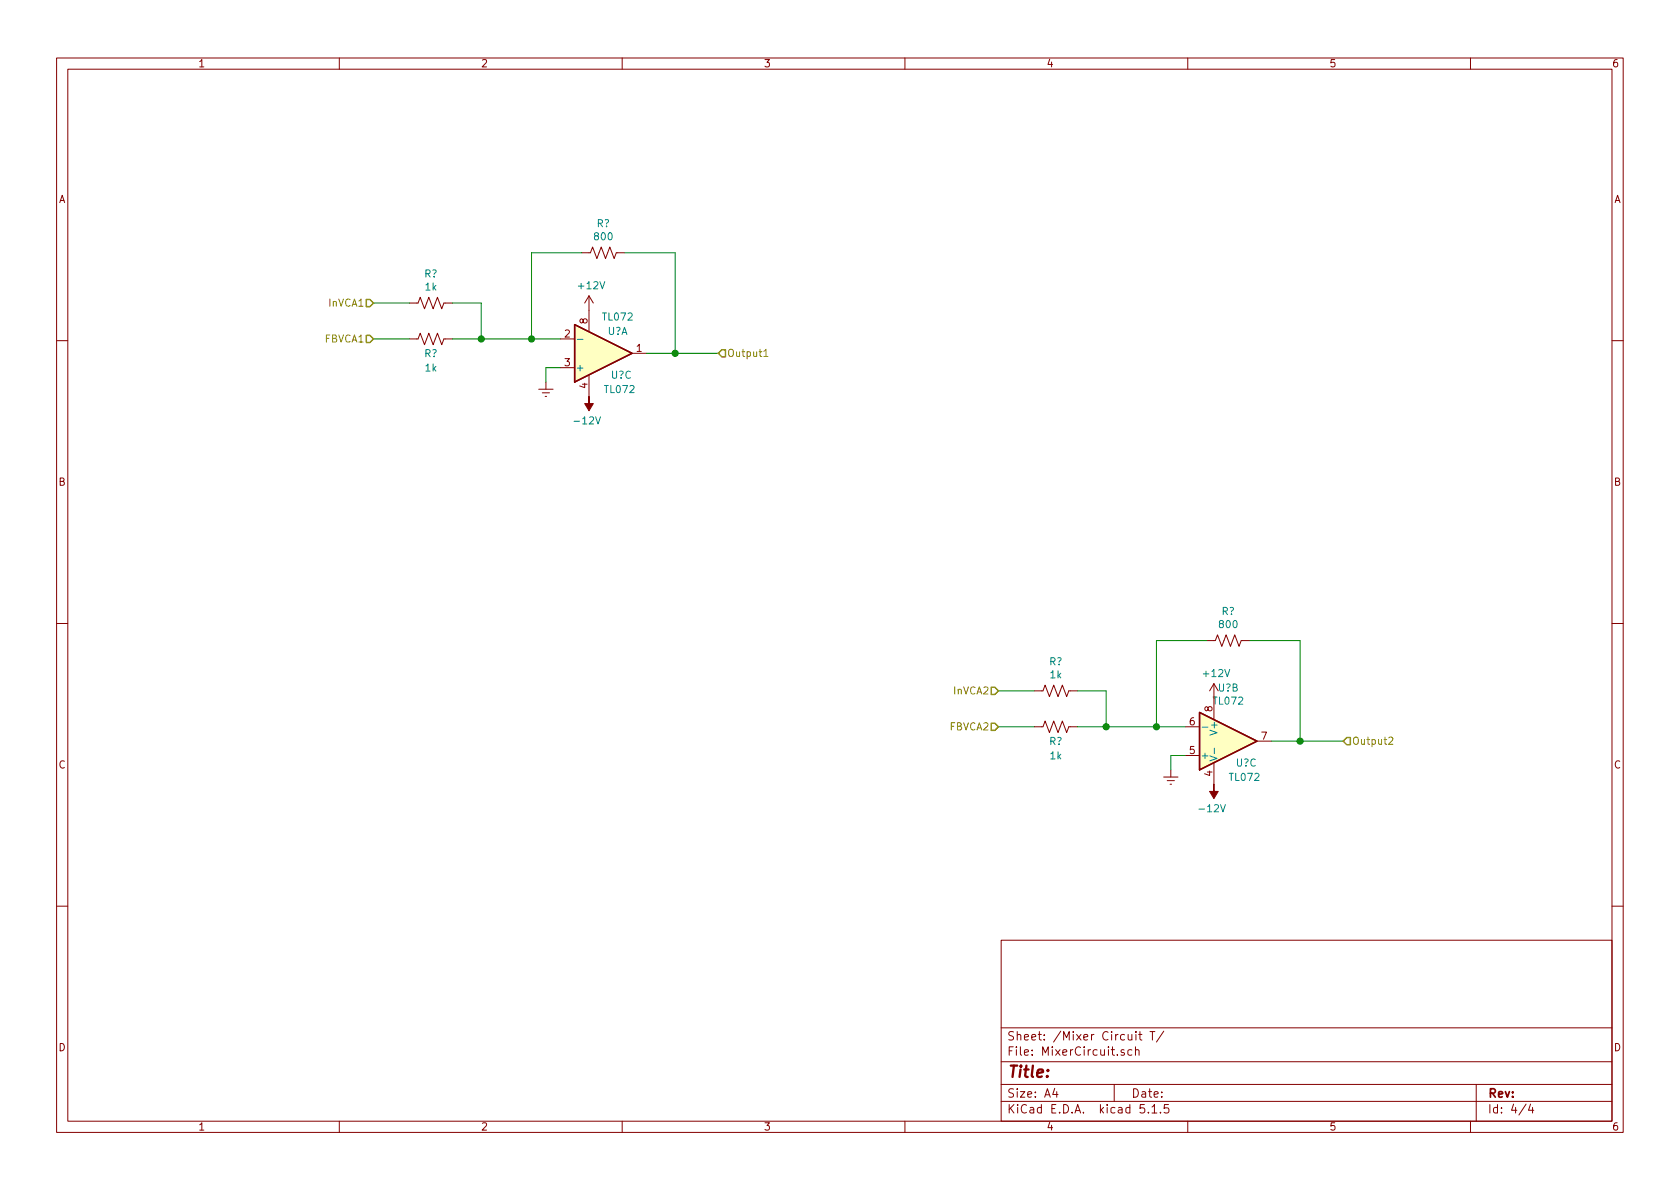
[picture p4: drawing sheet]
EESchema Schematic File Version 4
EELAYER 30 0
EELAYER END
$Descr A4 11693 8268
encoding utf-8
Sheet 4 4
Title ""
Date ""
Rev ""
Comp ""
Comment1 ""
Comment2 ""
Comment3 ""
Comment4 ""
$EndDescr
Text HLabel 2600 2100 0    50   Input ~ 0
InVCA1
Text HLabel 2600 2350 0    50   Input ~ 0
FBVCA1
Text HLabel 5000 2450 2    50   Input ~ 0
Output1
$Comp
L power:+12V #PWR0202
U 1 1
P 4100 2150
AR Path="/5E3F1FBB/5E3F8D2B" Ref="#PWR0202"  Part="1" 
AR Path="/5E26B18F/5E3F8D2B" Ref="#PWR?"  Part="1" 
F 0 "#PWR?" H 4100 2000 50  0001 C CNN
F 1 "+12V" H 4115 2323 50  0000 C CNN
F 2 "" H 4100 2150 50  0001 C CNN
F 3 "" H 4100 2150 50  0001 C CNN
	1    4100 2150
	1    0    0    -1  
$EndComp
$Comp
L power:-12V #PWR0203
U 1 1
P 4100 2750
AR Path="/5E3F1FBB/5E3F9114" Ref="#PWR0203"  Part="1" 
AR Path="/5E26B18F/5E3F9114" Ref="#PWR?"  Part="1" 
F 0 "#PWR?" H 4100 2850 50  0001 C CNN
F 1 "-12V" H 4115 2923 50  0000 C CNN
F 2 "" H 4100 2750 50  0001 C CNN
F 3 "" H 4100 2750 50  0001 C CNN
	1    4100 2750
	-1   0    0    1   
$EndComp
$Comp
L Device:R_US R203
U 1 1
P 4200 1750
AR Path="/5E3F1FBB/5E3F9703" Ref="R203"  Part="1" 
AR Path="/5E26B18F/5E3F9703" Ref="R?"  Part="1" 
F 0 "R?" V 3995 1750 50  0000 C CNN
F 1 "800" V 4086 1750 50  0000 C CNN
F 2 "" V 4240 1740 50  0001 C CNN
F 3 "~" H 4200 1750 50  0001 C CNN
	1    4200 1750
	0    1    1    0   
$EndComp
$Comp
L Device:R_US R202
U 1 1
P 3000 2350
AR Path="/5E3F1FBB/5E3FCDD0" Ref="R202"  Part="1" 
AR Path="/5E26B18F/5E3FCDD0" Ref="R?"  Part="1" 
F 0 "R?" V 3100 2350 50  0000 C CNN
F 1 "1k" V 3200 2350 50  0000 C CNN
F 2 "" V 3040 2340 50  0001 C CNN
F 3 "~" H 3000 2350 50  0001 C CNN
	1    3000 2350
	0    1    1    0   
$EndComp
$Comp
L Device:R_US R201
U 1 1
P 3000 2100
AR Path="/5E3F1FBB/5E3FD843" Ref="R201"  Part="1" 
AR Path="/5E26B18F/5E3FD843" Ref="R?"  Part="1" 
F 0 "R?" V 2795 2100 50  0000 C CNN
F 1 "1k" V 2886 2100 50  0000 C CNN
F 2 "" V 3040 2090 50  0001 C CNN
F 3 "~" H 3000 2100 50  0001 C CNN
	1    3000 2100
	0    1    1    0   
$EndComp
Wire Wire Line
	3150 2100 3350 2100
$Comp
L power:Earth #PWR0201
U 1 1
P 3800 2650
AR Path="/5E3F1FBB/5E400D21" Ref="#PWR0201"  Part="1" 
AR Path="/5E26B18F/5E400D21" Ref="#PWR?"  Part="1" 
F 0 "#PWR?" H 3800 2400 50  0001 C CNN
F 1 "Earth" H 3800 2500 50  0001 C CNN
F 2 "" H 3800 2650 50  0001 C CNN
F 3 "~" H 3800 2650 50  0001 C CNN
	1    3800 2650
	1    0    0    -1  
$EndComp
Wire Wire Line
	3800 2650 3800 2550
$Comp
L Amplifier_Operational:TL072 U201
U 1 1
P 4200 2450
AR Path="/5E3F1FBB/5E3F2EDF" Ref="U201"  Part="1" 
AR Path="/5E26B18F/5E3F2EDF" Ref="U?"  Part="1" 
F 0 "U?" H 4300 2300 50  0000 C CNN
F 1 "TL072" H 4300 2200 50  0000 C CNN
F 2 "" H 4200 2450 50  0001 C CNN
F 3 "http://www.ti.com/lit/ds/symlink/tl071.pdf" H 4200 2450 50  0001 C CNN
	1    4200 2450
	1    0    0    1   
$EndComp
$Comp
L Amplifier_Operational:TL072 U201
U 3 1
P 4200 2450
AR Path="/5E3F1FBB/5E3F3656" Ref="U201"  Part="3" 
AR Path="/5E26B18F/5E3F3656" Ref="U?"  Part="3" 
F 0 "U?" H 4250 2300 50  0000 L CNN
F 1 "TL072" H 4200 2200 50  0000 L CNN
F 2 "" H 4200 2450 50  0001 C CNN
F 3 "http://www.ti.com/lit/ds/symlink/tl071.pdf" H 4200 2450 50  0001 C CNN
	3    4200 2450
	1    0    0    -1  
$EndComp
Wire Wire Line
	3900 2350 3700 2350
Wire Wire Line
	3800 2550 3900 2550
Wire Wire Line
	4500 2450 4700 2450
Wire Wire Line
	3700 1750 4050 1750
Wire Wire Line
	4350 1750 4700 1750
Wire Wire Line
	4700 1750 4700 2450
Wire Wire Line
	2600 2100 2850 2100
Wire Wire Line
	2850 2350 2600 2350
Wire Wire Line
	5000 2450 4700 2450
Connection ~ 4700 2450
$Comp
L power:+12V #PWR0205
U 1 1
P 8450 4850
AR Path="/5E3F1FBB/5E41E785" Ref="#PWR0205"  Part="1" 
AR Path="/5E26B18F/5E41E785" Ref="#PWR?"  Part="1" 
F 0 "#PWR?" H 8450 4700 50  0001 C CNN
F 1 "+12V" H 8465 5023 50  0000 C CNN
F 2 "" H 8450 4850 50  0001 C CNN
F 3 "" H 8450 4850 50  0001 C CNN
	1    8450 4850
	1    0    0    -1  
$EndComp
$Comp
L power:-12V #PWR0206
U 1 1
P 8450 5450
AR Path="/5E3F1FBB/5E41E78F" Ref="#PWR0206"  Part="1" 
AR Path="/5E26B18F/5E41E78F" Ref="#PWR?"  Part="1" 
F 0 "#PWR?" H 8450 5550 50  0001 C CNN
F 1 "-12V" H 8465 5623 50  0000 C CNN
F 2 "" H 8450 5450 50  0001 C CNN
F 3 "" H 8450 5450 50  0001 C CNN
	1    8450 5450
	-1   0    0    1   
$EndComp
$Comp
L Device:R_US R206
U 1 1
P 8550 4450
AR Path="/5E3F1FBB/5E41E799" Ref="R206"  Part="1" 
AR Path="/5E26B18F/5E41E799" Ref="R?"  Part="1" 
F 0 "R?" V 8345 4450 50  0000 C CNN
F 1 "800" V 8436 4450 50  0000 C CNN
F 2 "" V 8590 4440 50  0001 C CNN
F 3 "~" H 8550 4450 50  0001 C CNN
	1    8550 4450
	0    1    1    0   
$EndComp
$Comp
L Device:R_US R205
U 1 1
P 7350 5050
AR Path="/5E3F1FBB/5E41E7A3" Ref="R205"  Part="1" 
AR Path="/5E26B18F/5E41E7A3" Ref="R?"  Part="1" 
F 0 "R?" V 7450 5050 50  0000 C CNN
F 1 "1k" V 7550 5050 50  0000 C CNN
F 2 "" V 7390 5040 50  0001 C CNN
F 3 "~" H 7350 5050 50  0001 C CNN
	1    7350 5050
	0    1    1    0   
$EndComp
$Comp
L Device:R_US R204
U 1 1
P 7350 4800
AR Path="/5E3F1FBB/5E41E7AD" Ref="R204"  Part="1" 
AR Path="/5E26B18F/5E41E7AD" Ref="R?"  Part="1" 
F 0 "R?" V 7145 4800 50  0000 C CNN
F 1 "1k" V 7236 4800 50  0000 C CNN
F 2 "" V 7390 4790 50  0001 C CNN
F 3 "~" H 7350 4800 50  0001 C CNN
	1    7350 4800
	0    1    1    0   
$EndComp
Wire Wire Line
	7500 5050 7700 5050
Wire Wire Line
	7500 4800 7700 4800
$Comp
L power:Earth #PWR0204
U 1 1
P 8150 5350
AR Path="/5E3F1FBB/5E41E7BA" Ref="#PWR0204"  Part="1" 
AR Path="/5E26B18F/5E41E7BA" Ref="#PWR?"  Part="1" 
F 0 "#PWR?" H 8150 5100 50  0001 C CNN
F 1 "Earth" H 8150 5200 50  0001 C CNN
F 2 "" H 8150 5350 50  0001 C CNN
F 3 "~" H 8150 5350 50  0001 C CNN
	1    8150 5350
	1    0    0    -1  
$EndComp
Wire Wire Line
	8150 5350 8150 5250
$Comp
L Amplifier_Operational:TL072 U202
U 3 1
P 8550 5150
AR Path="/5E3F1FBB/5E41E7CF" Ref="U202"  Part="3" 
AR Path="/5E26B18F/5E41E7CF" Ref="U?"  Part="3" 
F 0 "U?" H 8600 5000 50  0000 L CNN
F 1 "TL072" H 8550 4900 50  0000 L CNN
F 2 "" H 8550 5150 50  0001 C CNN
F 3 "http://www.ti.com/lit/ds/symlink/tl071.pdf" H 8550 5150 50  0001 C CNN
	3    8550 5150
	1    0    0    -1  
$EndComp
Wire Wire Line
	8250 5050 8050 5050
Wire Wire Line
	8150 5250 8250 5250
Wire Wire Line
	8850 5150 9050 5150
Wire Wire Line
	8050 4450 8400 4450
Wire Wire Line
	8700 4450 9050 4450
Wire Wire Line
	9050 4450 9050 5150
Wire Wire Line
	6950 4800 7200 4800
Wire Wire Line
	7200 5050 6950 5050
Wire Wire Line
	9350 5150 9050 5150
Connection ~ 9050 5150
$Comp
L Amplifier_Operational:TL072 U201
U 2 1
P 8550 5150
AR Path="/5E3F1FBB/5E428A77" Ref="U201"  Part="2" 
AR Path="/5E26B18F/5E428A77" Ref="U?"  Part="2" 
F 0 "U?" H 8550 4783 50  0000 C CNN
F 1 "TL072" H 8550 4874 50  0000 C CNN
F 2 "" H 8550 5150 50  0001 C CNN
F 3 "http://www.ti.com/lit/ds/symlink/tl071.pdf" H 8550 5150 50  0001 C CNN
	2    8550 5150
	1    0    0    1   
$EndComp
Text HLabel 9350 5150 2    50   Input ~ 0
Output2
Text HLabel 6950 5050 0    50   Input ~ 0
FBVCA2
Text HLabel 6950 4800 0    50   Input ~ 0
InVCA2
Wire Wire Line
	8050 4450 8050 5050
Wire Wire Line
	7700 4800 7700 5050
Wire Wire Line
	7700 5050 8050 5050
Connection ~ 7700 5050
Connection ~ 8050 5050
Wire Wire Line
	3700 1750 3700 2350
Wire Wire Line
	3150 2350 3350 2350
Connection ~ 3700 2350
Wire Wire Line
	3350 2100 3350 2350
Connection ~ 3350 2350
Wire Wire Line
	3350 2350 3700 2350
$EndSCHEMATC
